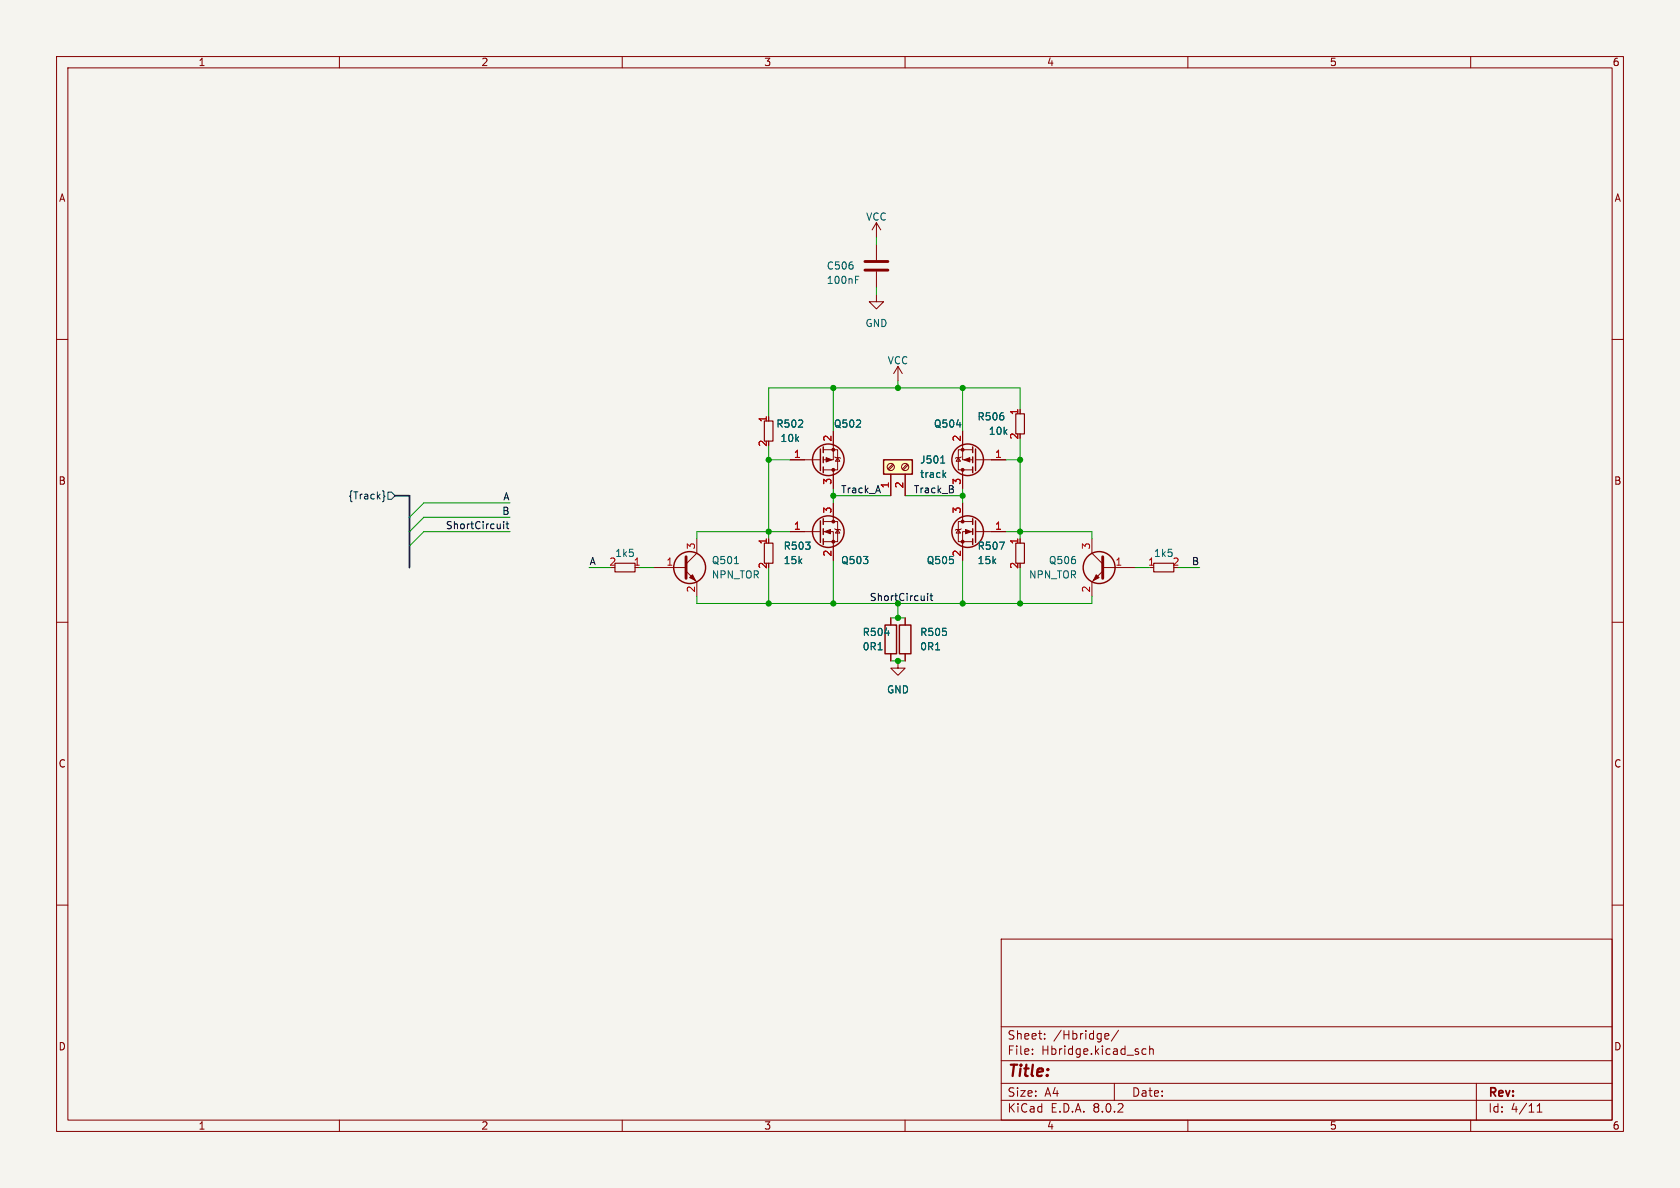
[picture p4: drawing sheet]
<svg xmlns="http://www.w3.org/2000/svg" width="297mm" height="210mm" viewBox="0 0 297 210" stroke-linecap="round" stroke-linejoin="round" font-family="sans-serif">
<path d="M0 0h297v210h-297z" fill="#f5f4ef" stroke="#f5f4ef" stroke-width=".18"/>
<g fill="none" stroke="#840000" stroke-width=".18">
<path d="M10 10h277v190h-277zM12 12h273v186h-273zM60 10v2M110 10v2M160 10v2M210 10v2M260 10v2M154.9 39.4v2.5M154.9 39.4l-.7 1.2M154.9 39.4l.8 1.2M10 60h2M154.9 52.1v1.2h1.3l-1.3 1.3-1.2-1.3h1.2"/>
<path d="M154.9 43.2v2.8M154.9 48v2.8M285 60h2M145.5 79.5h2.6v3.6h-2.6M147.3 76.2v5.1h-1.8M158.7 64.8l-.7 1.2M158.7 64.8v2.5M158.7 64.8l.8 1.2M170.2 76.2v5.1h1.8M172 79.5h-2.6v3.6h2.6M123.2 95.3v2.5l-1.9 1.9M139.7 94h5.3"/>
<path d="M139.7 81.3h5.3M145.5 94h1.8v5.1M145.5 92.2h2.6v3.6h-2.6M147.3 83.1v3.3M147.3 88.9v3.3M147.6 93.5l.1 .1h.8l.1 .1M147.6 80.8l.1 .1h.8l.1 .1M148.1 93.6l.4 .6h-.8zM148.1 80.9l.4 .6h-.8zM169.4 93.6l.4 .6h-.8zM169.4 80.9l.4 .6h-.8zM169.9 93.5l-.1 .1h-.8l-.1 .1"/>
<path d="M169.9 80.8l-.1 .1h-.8l-.1 .1M170.2 83.1v3.3M170.2 88.9v3.3M172 94h-1.8v5.1M172 92.2h-2.6v3.6h2.6M172.5 94h5.3M172.5 81.3h5.3M193 95.3v2.5l1.9 1.9M10 110h2M115.6 100.3h5.7M121.3 101l1.9 1.9v2.5M157.5 109.2v1.3"/>
<path d="M157.5 115.6v1.2M158.7 116.8v1.3h1.3l-1.3 1.3-1.2-1.3h1.2M160 109.2v1.3M160 115.6v1.2M194.9 101l-1.9 1.9v2.5M194.9 100.3h5.8M285 110h2M10 160h2M285 160h2M177 166h108v32h-108zM60 198v2M110 198v2"/>
<path d="M160 198v2M177 194.5h108M177 191.5h108M177 187.5h108M177 181.5h108M182.5 186.3v.1M182.5 185.5v.1M184.7 183.6v.1M184.7 182.8v.1M195.4 183.6h.6M195.4 182.8l.4-.1 .2 .4-.7 .1M197 191.5v3"/>
<path d="M197.7 182.1l-1.2 2M202.6 185.5l-.4-.1-.3 .3v.4l.1 .2h.6M203.2 185.5l.3-.1 .3 .1 .1 .9M203.2 184.9v1.5M210 198v2M260 198v2M261 191.5v6.5M271.7 196.6h.9M271.7 195.5l.5-.4v1.5"/>
</g>
<g fill="none" stroke="#840000" stroke-width=".25">
<path d="M145 79.4v3.8M145.5 79v1M172 79v1M172.5 79.4v3.8M145 92.1v3.8M145.5 80.8v1M145.5 82.6v1M145.5 91.7v1M145.5 93.5v1M145.5 95.3v1M172 80.8v1M172 82.6v1"/>
<path d="M172 91.7v1M172 93.5v1M172 95.3v1M172.5 92.1v3.8M156.5 110.5h2v5.1h-2zM159 110.5h2v5.1h-2z"/>
<circle cx="146.4" cy="94" r="2.79"/>
<circle cx="146.4" cy="81.3" r="2.79"/>
<circle cx="171.1" cy="81.3" r="2.79"/>
<circle cx="171.1" cy="94" r="2.79"/>
<circle cx="121.9" cy="100.3" r="2.82"/>
<circle cx="194.3" cy="100.3" r="2.82"/>
</g>
<g fill="#840000" stroke="#840000" stroke-width=".18">
<path d="M145.8 94l1-.4v.8z"/>
<path d="M170.7 93.6l1 .4-1 .4z"/>
<path d="M146 80.9l1.1 .4-1.1 .4z"/>
<path d="M121.9 102.1l.5-.5 .5 1z"/>
<path d="M170.4 81.3l1-.4v.8z"/>
<path d="M193.8 101.6l.5 .5-1 .5z"/>
<circle cx="147.3" cy="95.8" r=".25"/>
<circle cx="147.3" cy="92.2" r=".25"/>
<circle cx="170.2" cy="95.8" r=".25"/>
<circle cx="170.2" cy="92.2" r=".25"/>
<circle cx="147.3" cy="79.5" r=".25"/>
<circle cx="147.3" cy="83.1" r=".25"/>
<circle cx="170.2" cy="79.5" r=".25"/>
<circle cx="170.2" cy="83.1" r=".25"/>
</g>
<path d="M135.1 74.4h1.6v3.6h-1.6zM179.6 73.2h1.5v3.5h-1.5zM108.7 99.6h3.6v1.5h-3.6zM135.1 96h1.6v3.6h-1.6zM204 99.6h3.5v1.5h-3.5z" fill="none" stroke="#840000" stroke-width=".2"/>
<path d="M151.2 49.4h.5M151.2 48.8h.6M129.8 99.6h.8M155.2 114.9h.8M156.4 111.9h.8M165.4 114.9h.7" fill="none" stroke="#006464" stroke-width=".18"/>
<path d="M152.9 46.2h4.1M152.9 47.8h4.1M121.3 98.4v3.8M194.9 98.4v3.8" fill="none" stroke="#840000" stroke-width=".51"/>
<path d="M156.2 81.3h5.1v2.5h-5.1z" fill="#ffffc2"/>
<path d="M156.2 81.3h5.1v2.5h-5.1z" fill="none" stroke="#840000" stroke-width=".25"/>
<g fill="none" stroke="#840000" stroke-width=".18">
<path d="M147.3 76.2v2.5M170.2 76.2v2.5M139.7 94h2.5M139.7 81.3h2.5M147.3 83.8v2.6M147.3 88.9v2.5M147.3 96.5v2.6M157.5 83.8v3.8M157.8 82l-.8 .9M158 82.2l-.9 .9M160 83.8v3.8M160.4 82l-.9 .9"/>
<path d="M160.5 82.2l-.8 .9M170.2 83.8v2.6M170.2 88.9v2.5M170.2 96.5v2.6M175.3 94h2.5M175.3 81.3h2.5M157.5 109.2v1.3M157.5 115.6v1.2M160 109.2v1.3M160 115.6v1.2"/>
<circle cx="157.5" cy="82.5" r=".63"/>
<circle cx="160" cy="82.5" r=".63"/>
</g>
<path d="M166.3 81.9h.7M166.8 83.9l.4 .5M167.2 83.6l-.5 .4M176.7 95.8h.8l-.5 1.3M155.2 114.9h.8M156.4 111.9h.8M165.4 114.9h.7" fill="none" stroke="#006464" stroke-width=".18"/>
<path d="M179.6 96h1.5v3.6h-1.5z" fill="none" stroke="#840000" stroke-width=".2"/>
<path d="M67.6 86.8l.3 .1v.6l.1 .2-.1 .2v.6l-.3 .2M68.6 87h.6l.6 .6-.6 .7h-.6z" fill="none" stroke="#000084" stroke-width=".18"/>
<path d="M89 92.2v.1M89 92.6v.9M89.5 92.6h.4M89.6 92.2v1.1l.3 .2M164 104.9v.1M164 105.3v.9M164.4 105.3h.5M164.6 104.9v1.1l.3 .2" fill="none" stroke="#0f0f0f" stroke-width=".18"/>
<path d="M69.8 87.6h2.6v12.7" fill="none" stroke="#000084" stroke-width=".3"/>
<g fill="none" stroke="#009600" stroke-width=".18">
<path d="M154.9 41.9v1.3M154.9 50.8v1.3M135.9 78.7v16.6M147.3 68.6v7.6M158.7 67.3v1.3M170.2 68.6v7.6M180.3 72.4v-3.8h-44.4v5.1M180.3 77.5v17.8M90.2 94h-15.3l-2.5 2.5M90.2 88.9h-15.3l-2.5 2.5M90.2 91.4h-15.3l-2.5 2.6M135.9 81.3h3.8"/>
<path d="M139.7 94h-16.5v1.3M147.3 86.4v2.5M147.3 99.1v7.6M147.3 87.6h10.2M160 87.6h10.2M170.2 86.4v2.5M170.2 99.1v7.6M177.8 94h15.2v1.3M177.8 81.3h2.5M104.1 100.3h3.8M113 100.3h2.6M123.2 105.4v1.3h69.8v-1.3"/>
<path d="M135.9 100.3v6.4M157.5 109.2h2.5M157.5 116.8h2.5M158.7 106.7v2.5M180.3 100.3v6.4M200.7 100.3h2.5M208.3 100.3h3.8"/>
</g>
<g fill="#009600" stroke="#009600" stroke-width=".18">
<circle cx="158.7" cy="106.7" r=".46"/>
<circle cx="170.2" cy="106.7" r=".46"/>
<circle cx="180.3" cy="94" r=".46"/>
<circle cx="180.3" cy="106.7" r=".46"/>
<circle cx="158.7" cy="109.2" r=".46"/>
<circle cx="158.7" cy="116.8" r=".46"/>
<circle cx="135.9" cy="106.7" r=".46"/>
<circle cx="147.3" cy="106.7" r=".46"/>
<circle cx="135.9" cy="94" r=".46"/>
<circle cx="135.9" cy="81.3" r=".46"/>
<circle cx="147.3" cy="87.6" r=".46"/>
<circle cx="170.2" cy="87.6" r=".46"/>
<circle cx="170.2" cy="68.6" r=".46"/>
<circle cx="147.3" cy="68.6" r=".46"/>
<circle cx="158.7" cy="68.6" r=".46"/>
<circle cx="180.3" cy="81.3" r=".46"/>
</g>
<text font-size="2.8" fill="#840000" x="178" y="190.9">Title:</text>
<g font-size="2.1" fill="#840000">
<text x="178" y="184">Sheet:</text>
<text x="186.2" y="184">/Hbridge/</text>
<text x="178" y="186.7">File:</text>
<text x="184.1" y="186.7">Hbridge.kicad_sch</text>
<text x="178" y="196.9">KiCad</text>
<text x="178" y="194.1">Size:</text>
<text x="184.7" y="194.1">A4</text>
<text x="185.7" y="196.9">E.D.A.</text>
<text x="193.3" y="196.9">8.0.2</text>
<text x="200" y="194.1">Date:</text>
<text x="263" y="194.3">Rev:</text>
<text x="263" y="196.9">Id:</text>
<text x="267.1" y="196.9">4/11</text>
</g>
<g font-size="1.8" fill="#840000">
<text x="35" y="11.9">1</text>
<text x="85" y="11.9">2</text>
<text x="135" y="11.9">3</text>
<text x="185" y="11.9">4</text>
<text x="235" y="11.9">5</text>
<text x="285" y="11.9">6</text>
<text x="10.3" y="35.9">A</text>
<text x="285.3" y="35.9">A</text>
<text x="10.3" y="85.9">B</text>
<text x="285.3" y="85.9">B</text>
<text x="10.3" y="135.9">C</text>
<text x="285.3" y="135.9">C</text>
<text x="10.3" y="185.9">D</text>
<text x="285.3" y="185.9">D</text>
<text x="35" y="199.9">1</text>
<text x="85" y="199.9">2</text>
<text x="135" y="199.9">3</text>
<text x="185" y="199.9">4</text>
<text x="235" y="199.9">5</text>
<text x="285" y="199.9">6</text>
</g>
<g font-size="1.8" fill="#006464">
<text x="153" y="39.2">VCC</text>
<text x="146.1" y="47.9">C506</text>
<text x="146.1" y="50.4">100nF</text>
<text x="152.9" y="58">GND</text>
<text x="156.8" y="64.6">VCC</text>
<text x="137.1" y="75.8">R502</text>
<text x="147.3" y="75.8">Q502</text>
<text x="165" y="75.8">Q504</text>
<text x="172.7" y="74.5">R506</text>
<text x="174.7" y="77.1">10k</text>
<text x="137.9" y="78.3">10k</text>
<text x="162.6" y="82.1">J501</text>
<text x="162.6" y="84.7">track</text>
<text x="108.7" y="98.7">1k5</text>
<text x="111.9" y="100.1">1</text>
<text x="125.7" y="99.9">Q501</text>
<text x="138.4" y="97.4">R503</text>
<text x="138.4" y="99.9">15k</text>
<text x="148.6" y="99.9">Q503</text>
<text x="163.7" y="99.9">Q505</text>
<text x="172.7" y="97.4">R507</text>
<text x="172.7" y="99.9">15k</text>
<text x="185.3" y="99.9">Q506</text>
<text x="203.9" y="98.7">1k5</text>
<text x="207.2" y="100.1">2</text>
<text x="125.7" y="102.5">NPN_TOR</text>
<text x="181.8" y="102.5">NPN_TOR</text>
<text x="152.4" y="112.6">R504</text>
<text x="162.6" y="112.6">R505</text>
<text x="152.4" y="115.2">0R1</text>
<text x="162.6" y="115.2">0R1</text>
<text x="156.7" y="122.8">GND</text>
</g>
<g font-size="1.8" fill="#a90000">
<text x="135.6" y="74.7" transform="rotate(-90 135.6 74.7)">1</text>
<text x="180.1" y="77.8" transform="rotate(-90 180.1 77.8)">2</text>
<text x="180.1" y="73.5" transform="rotate(-90 180.1 73.5)">1</text>
<text x="135.6" y="79.1" transform="rotate(-90 135.6 79.1)">2</text>
<text x="140.3" y="81">1</text>
<text x="147.1" y="78.2" transform="rotate(-90 147.1 78.2)">2</text>
<text x="169.9" y="78.2" transform="rotate(-90 169.9 78.2)">2</text>
<text x="175.8" y="81">1</text>
<text x="147.1" y="85.8" transform="rotate(-90 147.1 85.8)">3</text>
<text x="157.2" y="86.4" transform="rotate(-90 157.2 86.4)">1</text>
<text x="159.8" y="86.4" transform="rotate(-90 159.8 86.4)">2</text>
<text x="169.9" y="85.8" transform="rotate(-90 169.9 85.8)">3</text>
<text x="140.3" y="93.7">1</text>
<text x="147.1" y="90.9" transform="rotate(-90 147.1 90.9)">3</text>
<text x="169.9" y="90.9" transform="rotate(-90 169.9 90.9)">3</text>
<text x="175.8" y="93.7">1</text>
<text x="107.6" y="100.1">2</text>
<text x="117.7" y="100.1">1</text>
<text x="122.9" y="97.2" transform="rotate(-90 122.9 97.2)">3</text>
<text x="135.6" y="100.7" transform="rotate(-90 135.6 100.7)">2</text>
<text x="135.6" y="96.3" transform="rotate(-90 135.6 96.3)">1</text>
<text x="147.1" y="98.5" transform="rotate(-90 147.1 98.5)">2</text>
<text x="169.9" y="98.5" transform="rotate(-90 169.9 98.5)">2</text>
<text x="180.1" y="100.7" transform="rotate(-90 180.1 100.7)">2</text>
<text x="180.1" y="96.3" transform="rotate(-90 180.1 96.3)">1</text>
<text x="192.8" y="97.2" transform="rotate(-90 192.8 97.2)">3</text>
<text x="197.1" y="100.1">1</text>
<text x="202.9" y="100.1">1</text>
<text x="122.9" y="104.8" transform="rotate(-90 122.9 104.8)">2</text>
<text x="192.8" y="104.8" transform="rotate(-90 192.8 104.8)">2</text>
</g>
<text font-size="1.8" fill="#000084" x="61.5" y="88.5">{Track}</text>
<g font-size="1.8" fill="#0f0f0f">
<text x="88.9" y="88.6">A</text>
<text x="148.6" y="87.3">Track_A</text>
<text x="161.4" y="87.3">Track_B</text>
<text x="78.7" y="93.6">ShortCircuit</text>
<text x="88.7" y="91.1">B</text>
<text x="104.1" y="100">A</text>
<text x="210.6" y="100">B</text>
<text x="153.7" y="106.3">ShortCircuit</text>
</g>
</svg>
